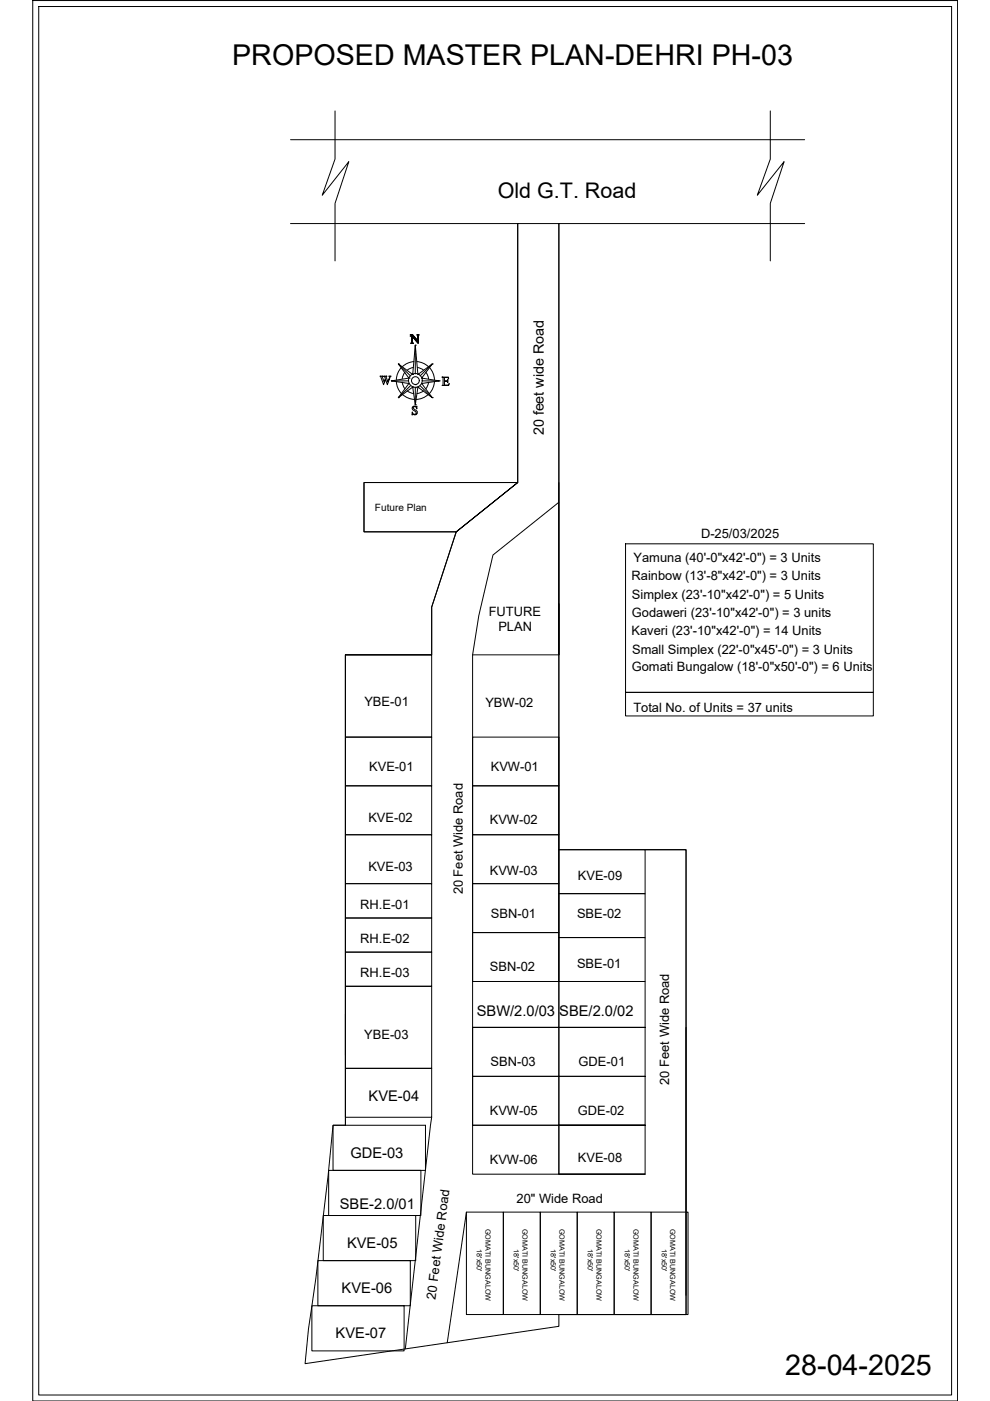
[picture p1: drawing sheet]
<svg xmlns="http://www.w3.org/2000/svg" width="210mm" height="297mm" viewBox="0 0 210 297" stroke-linecap="round" stroke-linejoin="round" font-family="sans-serif">
<!-- layer: PDF_PDF_PDF_0 -->
<g fill="#000" stroke="#000" stroke-width=".21">
<path d="M87.3 71.4h.2zM87.3 71.3h.2z"/>
<path d="M87.3 71.4h.2zM87.3 71.4h.2z"/>
<path d="M87.3 71.3l.2 .1zM87.3 71.3l.2 .1z"/>
</g>
<g fill="none" stroke="#000" stroke-width=".21">
<path d="M6.9 .1h196.1v296.9h-196.1zM8.2 1.4h193.6v294.4h-193.6zM61.6 29.6h109M71 23.5v10.2l-2.7 7.7 5.7-7.1-3 8.8v12.2M163.3 23.5v10.2l-2.7 7.7 5.6-7.1-2.9 8.8v12.2M61.6 47.4h48.2v54.9h-32.6v10.5h19.5l13.1-10.5-13.1 10.5-5.2 15.9v10.1h-18.3v99.8M170.6 47.4h-52.1v91.4v-10.8M80.6 79.7h.6l-.1 .3 .3 1 .3-.8-.3-.5h.6l-.1 .3 .4 1 .3-1-.2-.3h.5l-.2 .3-.6 1.6-.4-1.1-.4 1.1-.6-1.8zM84.5 77.2h.1M84.5 77.2l2.5 2.5M85.1 77.9l-.8 1.2-.3 1.4M85.9 78.9l-.6 1.4"/>
<path d="M87 71h.5l1.1 1.2v-1.1l-.3-.1h.6l-.2 .1v1.7l-1.3-1.4v1.3l.3 .1h-.6l.2-.1v-1.5zM87 71h.5h-.4M87.2 72.8h.3M87.2 71.1h.3h-.3M87.2 72.7h.3M87.3 71.1l1.3 1.4M87.3 72.6h.1M87.3 71.2v1.5M87.4 71.3v1.4zM87.4 71.1l1.2 1.4M87.4 71.1l1.2 1.3-1.2-1.3M87.5 71.1l1.1 1.3"/>
<path d="M87.5 71.1l1.1 1.2-1.1-1.2M87.5 79.4h.1M87.6 77.9l-1.3 .6M87.8 76.7l-1.6 .4-.9 .6M88.1 73.2l.5 6.2 3.1-2.2-2.3 3 3.7 .6-3.7 .5 2.3 3-3.1-2.2-.5 3.7-.6-3.7-3 2.2 2.2-3-3.7-.5 3.7-.6-2.2-3 3 2.2zM88.1 73.2h.1M88.1 73.2v6.1M88.4 76.7l1.5 .4 .9 .6M88.4 71h.4M88.5 77.9l1.3 .6M88.5 71h.2M88.6 71.1v1.6l-1.4-1.6"/>
<path d="M88.6 72.2l-1-1.1 1 1.2M88.6 72.7v-1.6v1.7M88.6 79.4h.1M88.7 71.1v1.7M90.3 78.9l.6 1.4M91 77.9l.8 1.2 .3 1.4M91.7 77.2h.1M91.7 77.2l-2.6 2.5M93.7 80h1.4v.3l-.2-.3h-.7v.8l.7-.1 .1-.2v.6l-.1-.2-.7-.1v.8h.7l.3-.3-.1 .4h-1.4l.2-.1v-1.6zM83 80.8h.1M83 80.8h3.6M84 80.9l.3 1.3 .8 1.2"/>
<path d="M84.5 84.3h.1M85.3 81l.6 1.4M85.3 83.6l1.2 .8 1.4 .3M86.3 82.9l1.4 .5M86.7 80.2h.1M87 81.8l-2.5 2.5M87.5 86.3l.3-.2h.6l-.1 .6a.35 .35 0 0 0-.2-.5 .35 .35 0 0 0-.4 .4l.1 .2a.63 .63 0 0 1 .6 .4 .63 .63 0 0 1-.2 .7l-.8 .1v-.6a.39 .39 0 0 0 .4 .4 .39 .39 0 0 0 .4-.4 1.02 1.02 0 0 1-.8-1.1zM87.5 82.1h.1M88.1 85.8h.1M88.1 82.2h.1M88.1 81.6h.1M88.1 82.2v3.6"/>
<path d="M88.6 82.1h.1M89.1 81.8l2.6 2.5M89.4 81.3h.1M89.4 80.2h.1M89.5 80.8h3.6M89.8 82.9l-1.4 .5M90.8 83.6l-1.2 .8-1.4 .3M90.9 81l-.6 1.4M91.7 84.3h.1M92.1 80.9l-.3 1.3-.8 1.2M93.1 80.8h.1M118.5 106.5l-14 11.2-3 12.8-1.3 8.3v69.3"/>
<path d="M118.5 102.3v105.8M73.2 138.8h18.3v17.5h-18.3zM100.2 138.8h18.3M73.2 156.3h18.3v10.3h-18.3zM100.2 156.3h18.3v10.3h-18.3zM73.2 166.6h18.3v10.4h-18.3zM73.2 177h18.3v10.4h-18.3zM100.2 166.6h18.3v10.4h-18.3zM100.2 177h18.3v10.4h-18.3zM73.2 187.4h18.3v7.2h-18.3zM73.2 194.6h18.3v7.3h-18.3zM100.2 187.4h18.3v10.3h-18.3z"/>
<path d="M100.2 197.7h18.3v10.4h-18.3zM118.5 180.2h18.3v9.3h-18.3zM118.5 189.5h18.3v9.3h-18.3zM118.5 198.8h18.3v9.3h-18.3zM136.8 180.2h8.7v94.4M73.2 201.9h18.3v7.2h-18.3zM73.2 209.1h18.3v17.4h-18.3zM73.2 215.1v8.7M100.2 217.8h18.3v10.4h-18.3zM100.2 208.1h18.3v9.7h-18.3zM118.5 217.8h18.3v10.4h-18.3zM118.5 208.1h18.3v9.7h-18.3z"/>
<path d="M136.8 217.8h-36.6v20.8M145.5 217.8v60.9h-27M70.6 238.6h19.6v9.5h-19.6zM73.2 226.5h18.3v10.4h-18.3zM91.5 236.9l-5.6 49.1M100.2 228.2h18.3v10.4h-18.3zM100.2 238.6h18.3v10.3h-18.3zM118.5 228.2h18.3v10.4h-18.3zM118.5 238.6h18.3v10.3h-18.3zM118.5 238.6h18.3M68.5 257.7h19.6v9.6h-19.6zM69.7 248.1h19.5v9.6h-19.5z"/>
<path d="M98.9 257l-4.1 27.7M118.5 248.9h18.3M66.1 276.8h19.6v9.6h-19.6zM67.4 267.3h19.6v9.5h-19.6z"/>
<circle cx="88.1" cy="80.7" r="1.46"/>
<circle cx="88.1" cy="80.7" r=".83"/>
</g>
<!-- layer: PDF_PDF_0 -->
<path d="M132.6 115.3h52.6v31.5h-52.6zM132.6 146.8h52.6v5h-52.6z" fill="none" stroke="#000" stroke-width=".21"/>
<!-- layer: PDF_AR-WALL -->
<path d="M109.8 47.4h8.7v132.8h27v98.5h-27v2.5l-53.8 7.9 .7-7.3a662.1 662.1 0 0 0 5.2-43.2h2.6v-99.8h18.3v-10.1l5.2-15.9h-19.5v-10.5h32.6z" fill="none" stroke="#000" stroke-width=".21"/>
<!-- layer: PDF_0 -->
<path d="M118.5 238.6h18.3M98.9 257h7.8v21.7h-7.8zM106.7 257h7.9v21.7h-7.9zM114.6 257h7.8v21.7h-7.8zM118.5 248.9h18.3M122.4 257h7.8v21.7h-7.8zM130.2 257h7.8v21.7h-7.8zM138 257h7.9v21.7h-7.9z" fill="none" stroke="#000" stroke-width=".21"/>
<g font-size="6.1">
<text x="49.2" y="13.7">PROPOSED MASTER PLAN-DEHRI PH-03</text>
<text x="166.5" y="291.6">28-04-2025</text>
</g>
<text font-size="4.6" x="105.5" y="42">Old G.T. Road</text>
<g font-size="3.1">
<text x="101.1" y="215.3">SBW/2.0/03 SBE/2.0/02</text>
<text x="78.1" y="233.5">KVE-04</text>
<text x="74.3" y="245.6">GDE-03</text>
<text x="72.1" y="256.3">SBE-2.0/01</text>
<text x="73.6" y="264.5">KVE-05</text>
<text x="72.4" y="274.1">KVE-06</text>
<text x="71.2" y="283.7">KVE-07</text>
</g>
<text font-size="3" x="115.3" y="92.3" transform="rotate(-90 115.3 92.3)">20 feet wide Road</text>
<g font-size="2.7">
<text x="134.3" y="119.2">Yamuna (40'-0&quot;x42'-0&quot;) = 3 Units</text>
<text x="148.6" y="114">D-25/03/2025</text>
<text x="133.9" y="123">Rainbow (13'-8&quot;x42'-0&quot;) = 3 Units</text>
<text x="103.6" y="130.5">FUTURE</text>
<text x="134" y="126.9">Simplex (23'-10&quot;x42'-0&quot;) = 5 Units</text>
<text x="134" y="130.8">Godaweri (23'-10&quot;x42'-0&quot;) = 3 units</text>
<text x="105.7" y="133.8">PLAN</text>
<text x="133.9" y="134.6">Kaveri (23'-10&quot;x42'-0&quot;) = 14 Units</text>
<text x="133.9" y="142.2">Gomati Bungalow (18'-0&quot;x50'-0&quot;) = 6 Units</text>
<text x="134" y="138.6">Small Simplex (22'-0&quot;x45'-0&quot;) = 3 Units</text>
<text x="77.3" y="149.6">YBE-01</text>
<text x="102.9" y="149.9">YBW-02</text>
<text x="134.3" y="150.9">Total No. of Units = 37 units</text>
<text x="78.3" y="163.6">KVE-01</text>
<text x="104.1" y="163.6">KVW-01</text>
<text x="78.1" y="174.3">KVE-02</text>
<text x="103.8" y="174.7">KVW-02</text>
<text x="78.1" y="184.8">KVE-03</text>
<text x="103.8" y="185.6">KVW-03</text>
<text x="98.1" y="189.6" transform="rotate(-90 98.1 189.6)">20 Feet Wide Road</text>
<text x="122.5" y="186.7">KVE-09</text>
<text x="76.4" y="192.7">RH.E-01</text>
<text x="104.1" y="194.7">SBN-01</text>
<text x="122.3" y="194.7">SBE-02</text>
<text x="76.4" y="200">RH.E-02</text>
<text x="76.4" y="207.2">RH.E-03</text>
<text x="103.9" y="205.9">SBN-02</text>
<text x="122.3" y="205.2">SBE-01</text>
<text x="77.2" y="220.2">YBE-03</text>
<text x="104" y="226">SBN-03</text>
<text x="122.7" y="225.9">GDE-01</text>
<text x="141.9" y="230" transform="rotate(-90 141.9 230)">20 Feet Wide Road</text>
<text x="103.8" y="236.5">KVW-05</text>
<text x="122.5" y="236.3">GDE-02</text>
<text x="103.8" y="246.8">KVW-06</text>
<text x="122.5" y="246.4">KVE-08</text>
<text x="109.5" y="255.1">20&quot; Wide Road</text>
<text x="92.3" y="275.7" transform="rotate(-83 92.3 275.7)">20 Feet Wide Road</text>
</g>
<text font-size="2.1" x="79.5" y="108.3">Future Plan</text>
<g font-size="1.5">
<text x="103" y="260.5" transform="rotate(90 103 260.5)">GOMATI BUNGALOW</text>
<text x="110.8" y="260.5" transform="rotate(90 110.8 260.5)">GOMATI BUNGALOW</text>
<text x="118.6" y="260.5" transform="rotate(90 118.6 260.5)">GOMATI BUNGALOW</text>
<text x="126.4" y="260.5" transform="rotate(90 126.4 260.5)">GOMATI BUNGALOW</text>
<text x="134.3" y="260.5" transform="rotate(90 134.3 260.5)">GOMATI BUNGALOW</text>
<text x="142.1" y="260.5" transform="rotate(90 142.1 260.5)">GOMATI BUNGALOW</text>
<text x="101.1" y="264.9" transform="rotate(90 101.1 264.9)">18'x50'</text>
<text x="109" y="264.9" transform="rotate(90 109 264.9)">18'x50'</text>
<text x="116.8" y="264.9" transform="rotate(90 116.8 264.9)">18'x50'</text>
<text x="124.6" y="264.9" transform="rotate(90 124.6 264.9)">18'x50'</text>
<text x="132.5" y="264.9" transform="rotate(90 132.5 264.9)">18'x50'</text>
<text x="140.3" y="264.9" transform="rotate(90 140.3 264.9)">18'x50'</text>
</g>
</svg>
